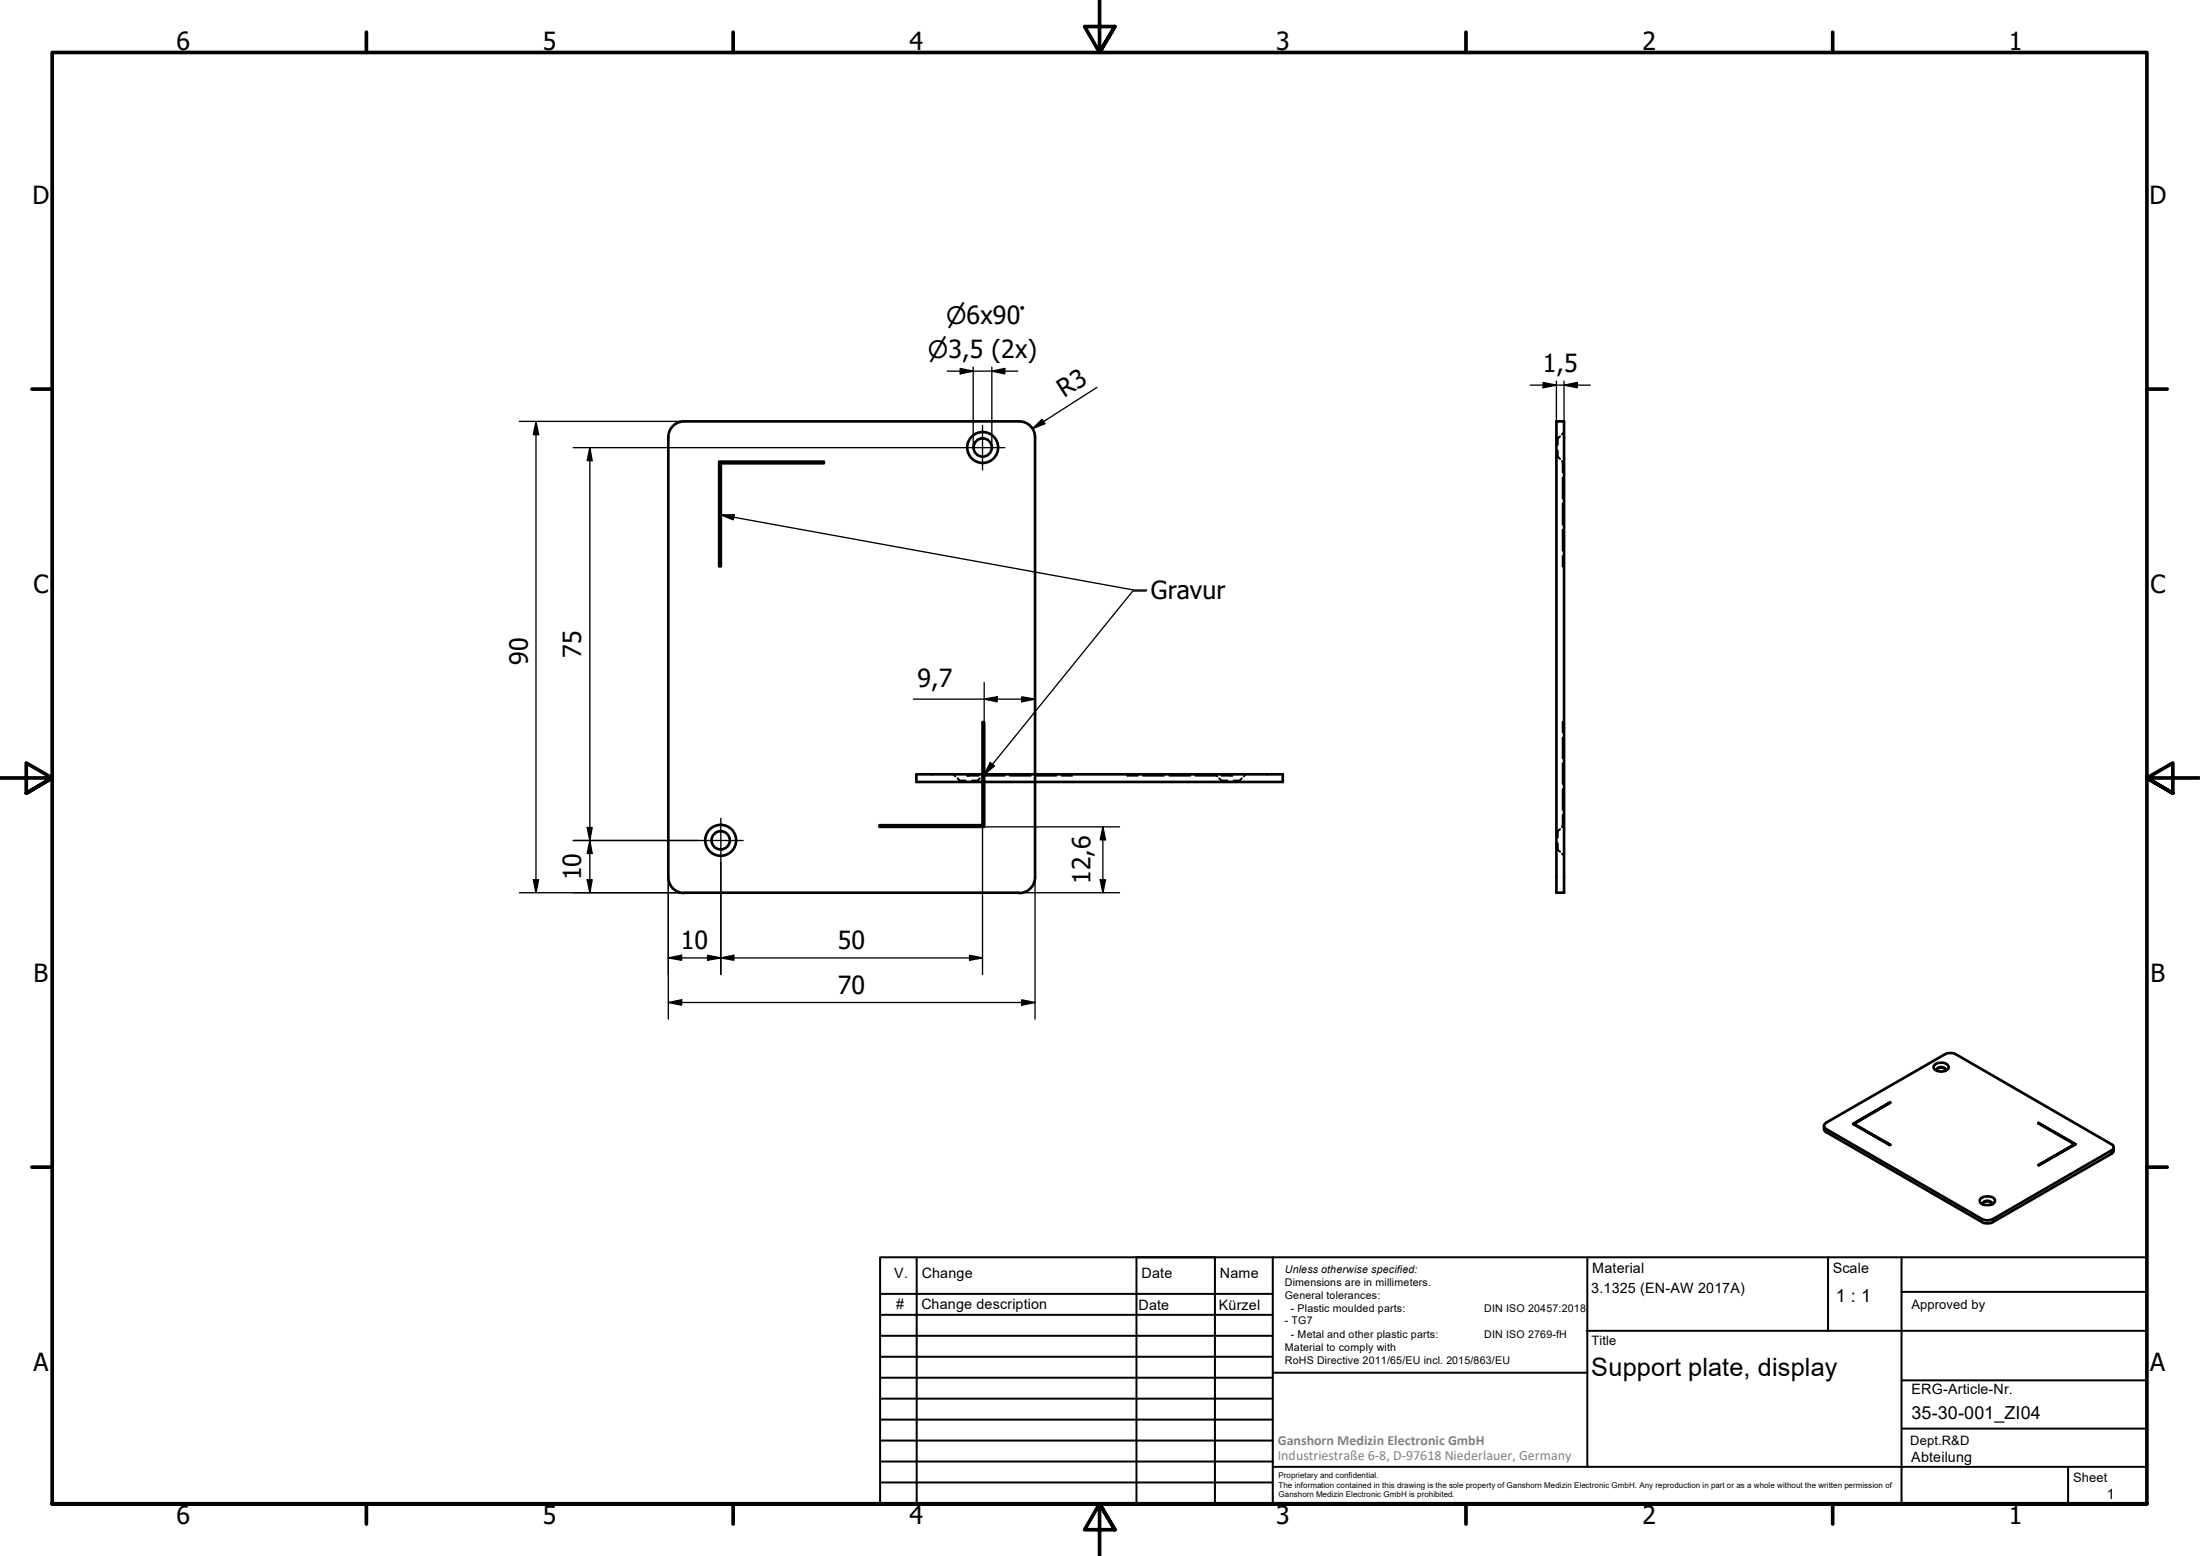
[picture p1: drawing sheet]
<svg xmlns="http://www.w3.org/2000/svg" width="420mm" height="297mm" viewBox="0 0 420 297" stroke-linecap="round" stroke-linejoin="round" font-family="sans-serif">
<!-- layer: Visible (ISO) -->
<g fill="none" stroke="#000" stroke-width=".51">
<path d="M127.6 83.4v84M137.4 88.1h20v.3h-19.7v19.7h-.3zM194.6 80.4h-63.9a3 3 0 0 0-3.1 3.1M194.7 80.4a3 3 0 0 1 3 3.1M197.7 83.4v84M297.2 80.4h1.5v90h-1.5zM187.6 137.8h.4v20h-20v-.3h19.6zM175 147.8h70v1.5h-70zM127.6 167.5a3 3 0 0 0 3.1 3M130.6 170.4h64M197.7 167.5a3 3 0 0 1-3 3M348.4 214.9v.7l.2 .4 29.9 17.3a2.2 2.2 0 0 0 2.1 0l22.6-13 .4-.4 .1-.9"/>
<path d="M348.5 214.6l22.9-13.3a2.31 2.31 0 0 1 2.2 0l29.6 17.1a.62 .62 0 0 1 .5 .6 .62 .62 0 0 1-.5 .6l-22.6 13.1a2.2 2.2 0 0 1-2.1 0l-29.7-17.1-.4-.5zM353.9 214.6l7-4.2 .2 .1-7 4.1 7 4h-.2zM354.1 214.6h-.1M354.1 214.6v.1M360.9 210.4v.2M369.4 203.4a1.7 1.7 0 0 1 2.8 .4 1.76 1.76 0 0 1-2.9 .1v-.3zM369.8 204.3a1.09 1.09 0 0 1 1.8 0M370 204.5l-.2-.3a1.01 1.01 0 0 1 1.8 0l-.1 .3M389.3 214.4l7.1 4-7.1 4.1 6.9-4.1zM389.3 214.4v.1M396.3 218.5l-.1-.1v.2M378.2 228.8a2.09 2.09 0 0 1 2.8 .2 .84 .84 0 0 1-.8 1 1.52 1.52 0 0 1-2.1-.8z"/>
<path d="M378.7 229.8a1.02 1.02 0 0 1 1.7 0M378.8 230l-.1-.3a1.01 1.01 0 0 1 1.7 0l-.1 .3"/>
<circle cx="187.7" cy="85.4" r="2.95"/>
<circle cx="187.7" cy="85.4" r="1.75"/>
<circle cx="137.6" cy="160.4" r="2.95"/>
<circle cx="137.6" cy="160.4" r="1.75"/>
</g>
<!-- layer: Hidden (ISO) -->
<g fill="none" stroke="#000" stroke-width=".38">
<path d="M297.2 83.7h.1M297.2 87.2h.1M297.4 83.7h.1M297.4 87.2h.1M297.5 83.7v1.2M297.5 86v1.2M297.5 87.2l.4 .4M297.9 83.3l-.4 .4M298.3 88l.4 .4M298.4 91.2v4M298.4 96.1v4M298.4 88.4h.1"/>
<path d="M298.5 88.1l-.1 2.1M298.6 88.1h.1M298.6 88.4h.1M298.7 82.5l-.4 .4M298.4 101.1v4M298.4 106.2l.1 1.9M298.6 108.1h.1M298.5 137.8l-.1 2M298.6 137.8h.1M182.1 147.8l.3 .4M182.9 148.6l.4 .4M183.3 149h1.1"/>
<path d="M183.3 149v.1M183.3 149.2v.1M184.7 148l.1 .1M184.7 147.8v.1M184.9 148.1h2M185 147.8v.1M185 148v.1M185.6 149h1.2M186.8 149v.1M186.8 149.2v.1M187.1 148.6l-.3 .4M188 148.1h3.9"/>
<path d="M188 147.8l-.4 .4M192.8 148.1h4M197.8 148.1h3.9M204.7 148l-1.9 .1M204.7 147.8v.1M215.3 148l2 .1M215.3 147.8v.1M218.3 148.1h4M223.3 148.1h4M228.3 148.1h4M232 147.8l.5 .4M232.9 148.6l.3 .4"/>
<path d="M233.2 149h1.2M233.2 149v.1M233.2 149.2v.1M235 147.8v.1M235 148v.1M235.3 147.8v.1M235.3 148l-2 .1M235.6 149h1.1M236.7 149v.1M236.7 149.2v.1M237.2 148.6l-.5 .4M237.9 147.8l-.3 .4"/>
<path d="M297.2 158.7h.1M297.4 158.7h.1M297.5 158.7v1.2M297.9 158.3l-.4 .4M298.4 157.7l.1 .1M298.4 140.8v4M298.4 145.7v4M298.4 150.7v3.9M298.4 155.6v2.1M298.4 157.5h.1M298.6 157.8h.1M298.6 157.5l-.3 .4"/>
<path d="M297.2 162.2h.1M297.4 162.2h.1M297.5 161v1.2M297.5 162.2l.4 .4M298.3 163l.4 .4"/>
</g>
<!-- layer: Visible Narrow (ISO) -->
<path d="M348.8 215.6v.5M403.2 219.6v.7M378.5 232.7v.6M380.6 232.7v.6" fill="none" stroke="#000" stroke-width=".38"/>
<!-- layer: Border (ISO) -->
<g fill="none" stroke="#000" stroke-width=".7">
<path d="M70 6.1v3.9M140 6.1v3.9M210 0v10l-2.9-4.9h5.8l-2.9 4.9 2.9-4.9M280 6.1v3.9M350 6.1v3.9M6.1 74.3h3.9M410 74.3h3.9M0 148.5h10l-5-2.8v5.7l5-2.9-5 2.9M420 148.5h-10l5-2.8v5.7l-5-2.9 5 2.9M6.1 222.8h3.9M410 222.8h3.9M10 287.1v-277.1h400v277.1h-400h400"/>
<path d="M70 287.1v3.8M140 287.1v3.8M212.9 292l-2.9-4.9 2.9 4.9h-5.8l2.9-4.9v9.9M280 287.1v3.8M350 287.1v3.8"/>
</g>
<!-- layer: TitleBlock -->
<g fill="none" stroke="#000" stroke-width=".38">
<path d="M168.1 251h75M168.1 247h75M168.1 255h75M168.1 259h75M175.1 240v47M216.9 240h15M217 240v47M232 240v47M243.1 240.1v46.9h-75v-47h241.9v47.1h-167M303 254h107M303.1 240v40M349.1 240v14"/>
<path d="M363.2 240v47.1M363.2 246.6h46.8M168.1 271h75M168.1 263h75M168.1 267h75M168.1 275h75M168.1 279h75M243.1 262.1h60M363.2 272.7h46.8M363.2 263.5h46.8M168.1 283h75M216.9 287h15"/>
<path d="M243.1 280h166.9M395 280.1v7"/>
</g>
<!-- layer: Dimension (ISO) -->
<g fill="none" stroke="#000" stroke-width=".25">
<path d="M180.9 70.9h13.5M183.4 70.3l2.5 .6-2.5 .5zM185.9 70.1v15.2M189.4 70.9l2.5-.6v1.1zM189.4 70.1v15.2M209.5 74l-12.3 7.8M292.2 73.5h11.5M294.7 73l2.5 .5-2.5 .5zM297.2 72.8v7.6M298.7 73.5l2.5-.5v1zM298.7 72.8v7.6M99.2 80.4h31.4"/>
<path d="M102.4 80.4l.5 2.6h-1zM102.4 80.4v90M109.5 85.5h73.9M112.6 85.5l.5 2.4h-1zM112.6 85.5v84.9M197.2 81.8l1.8-1.7 .6 .8zM174.4 133.5h23.3M188 133.5l2.4-.5v1zM188 130.3v7.5M195.1 133l2.6 .5-2.6 .5zM112.1 158h1l-.5 2.5zM187.6 157.5v28.5"/>
<path d="M188 157.8h25.8M210.6 157.8l.5 2.5h-1zM210.6 157.8v12.6M99.2 170.4h31.4M101.9 167.9h1l-.5 2.5zM109.5 160.5h23.9M112.1 167.9h1l-.5 2.5zM112.6 160.5l.5 2.4h-1zM127.6 167.4v27.1M137.7 164.7v21.3M194.6 170.4h19.2M197.7 167.4v27.1"/>
<path d="M210.1 167.9h1l-.5 2.5zM127.6 191.4l2.6-.5v1zM127.6 182.9l2.6-.5v.9zM127.6 182.9h60M127.6 191.4h70.1M135.1 182.4l2.6 .5-2.6 .4zM137.7 182.9l2.4-.5v.9zM185.2 182.4l2.4 .5-2.4 .4zM195.1 190.9l2.6 .5-2.6 .5z"/>
</g>
<g fill="#000">
<path d="M183.4 70.3l2.5 .6-2.5 .5zM189.4 70.9l2.5-.6v1.1zM294.7 73l2.5 .5-2.5 .5zM298.7 73.5l2.5-.5v1zM102.4 80.4l.5 2.6h-1zM112.6 85.5l.5 2.4h-1zM197.2 81.8l1.8-1.7 .6 .8zM188 133.5l2.4-.5v1zM195.1 133l2.6 .5-2.6 .5zM112.1 158h1l-.5 2.5zM101.9 167.9h1l-.5 2.5zM112.1 167.9h1l-.5 2.5z"/>
<path d="M112.6 160.5l.5 2.4h-1zM210.1 167.9h1l-.5 2.5zM210.6 157.8l.5 2.5h-1zM127.6 191.4l2.6-.5v1zM127.6 182.9l2.6-.5v.9zM135.1 182.4l2.6 .5-2.6 .4zM137.7 182.9l2.4-.5v.9zM185.2 182.4l2.4 .5-2.4 .4zM195.1 190.9l2.6 .5-2.6 .5z"/>
</g>
<!-- layer: Symbol (ISO) -->
<path d="M137.7 98.3h2.5l-.2 .9zM137.7 98.3l78.8 14.3h2.5M218.9 112.8h-2.6l-28.3 35.1M189.1 145.6l.8 .6-1.9 1.7z" fill="none" stroke="#000" stroke-width=".25"/>
<path d="M137.7 98.3h2.5l-.2 .9zM189.1 145.6l.8 .6-1.9 1.7z" fill="#000"/>
<!-- layer: Center Mark (ISO) -->
<path d="M183.4 85.5h8.5M187.6 81.2v8.5M137.7 156.2v8.5M133.4 160.5h8.5" fill="none" stroke="#000" stroke-width=".25"/>
<g font-size="4.8">
<text x="33.7" y="9.6">6</text>
<text x="103.7" y="9.6">5</text>
<text x="173.7" y="9.6">4</text>
<text x="243.7" y="9.6">3</text>
<text x="313.7" y="9.6">2</text>
<text x="383.7" y="9.6">1</text>
<text x="6.2" y="38.9">D</text>
<text x="410.5" y="38.9">D</text>
<text x="294.6" y="71.1">1,5</text>
<text x="203.3" y="76.1" transform="rotate(-33 203.3 76.1)">R3</text>
<text x="6.4" y="113.1">C</text>
<text x="410.7" y="113.1">C</text>
<text x="219.8" y="114.3">Gravur</text>
<text x="111" y="125.6" transform="rotate(-90 111 125.6)">75</text>
<text x="100.8" y="126.9" transform="rotate(-90 100.8 126.9)">90</text>
<text x="175.2" y="131.1">9,7</text>
<text x="111" y="168.1" transform="rotate(-90 111 168.1)">10</text>
<text x="208.3" y="168.8" transform="rotate(-90 208.3 168.8)">12,6</text>
<text x="130" y="181.2">10</text>
<text x="160" y="181.2">50</text>
<text x="6.4" y="187.4">B</text>
<text x="160" y="189.8">70</text>
<text x="410.7" y="187.4">B</text>
<text x="6.4" y="261.7">A</text>
<text x="303.9" y="262.7">Support plate, display</text>
<text x="410.7" y="261.7">A</text>
<text x="33.7" y="290.9">6</text>
<text x="103.7" y="290.9">5</text>
<text x="173.7" y="290.9">4</text>
<text x="243.7" y="290.9">3</text>
<text x="313.7" y="290.9">2</text>
<text x="383.7" y="290.9">1</text>
</g>
<g font-size="4.6">
<text x="180.7" y="61.8">⌀6x90°</text>
<text x="177.2" y="68.4">⌀3,5 (2x)</text>
</g>
<g font-size="3.4">
<text x="350.6" y="248.5">1 : 1</text>
<text x="365.1" y="270.9">35-30-001_ZI04</text>
</g>
<g font-size="2.7">
<text x="170.8" y="244">V.</text>
<text x="176" y="244">Change</text>
<text x="218" y="244">Date</text>
<text x="233" y="244">Name</text>
<text x="304.1" y="243">Material</text>
<text x="350" y="243.1">Scale</text>
<text x="171.1" y="249.9">#</text>
<text x="176" y="249.9">Change description</text>
<text x="217.4" y="250">Date</text>
<text x="232.8" y="250">Kürzel</text>
<text x="303.9" y="246.8">3.1325 (EN-AW 2017A)</text>
<text x="365.1" y="266.1">ERG-Article-Nr.</text>
<text x="365" y="279">Abteilung</text>
<text x="402.3" y="286.2">1</text>
</g>
<g font-size="2.7" fill="#808080">
<text x="244" y="275.8">Ganshorn Medizin Electronic GmbH</text>
<text x="244" y="278.7">Industriestraße 6-8, D-97618 Niederlauer, Germany</text>
</g>
<g font-size="2.5">
<text x="365.1" y="249.9">Approved by</text>
<text x="304" y="256.8">Title</text>
<text x="364.8" y="275.8">Dept.R&amp;D</text>
<text x="395.9" y="282.9">Sheet</text>
</g>
<g font-size="2">
<text x="245.4" y="242.9">Unless otherwise specified:</text>
<text x="245.4" y="245.4">Dimensions are in millimeters.</text>
<text x="245.4" y="247.9">General tolerances:</text>
<text x="246.5" y="250.4">- Plastic moulded parts:</text>
<text x="283.5" y="250.4">DIN ISO 20457:2018</text>
<text x="245.4" y="252.8">- TG7</text>
<text x="245.4" y="257.9">Material to comply with</text>
<text x="246.5" y="255.4">- Metal and other plastic parts:</text>
<text x="283.5" y="255.4">DIN ISO 2769-fH</text>
<text x="245.4" y="260.3">RoHS Directive 2011/65/EU incl. 2015/863/EU</text>
</g>
<g font-size="1.5">
<text x="244.2" y="282.2">Proprietary and confidential.</text>
<text x="244.2" y="284">The information contained in this drawing is the sole property of Ganshorn Medizin Electronic GmbH. Any reproduction in part or as a whole without the written permission of</text>
<text x="244.2" y="285.8">Ganshorn Medizin Electronic GmbH is prohibited.</text>
</g>
</svg>
